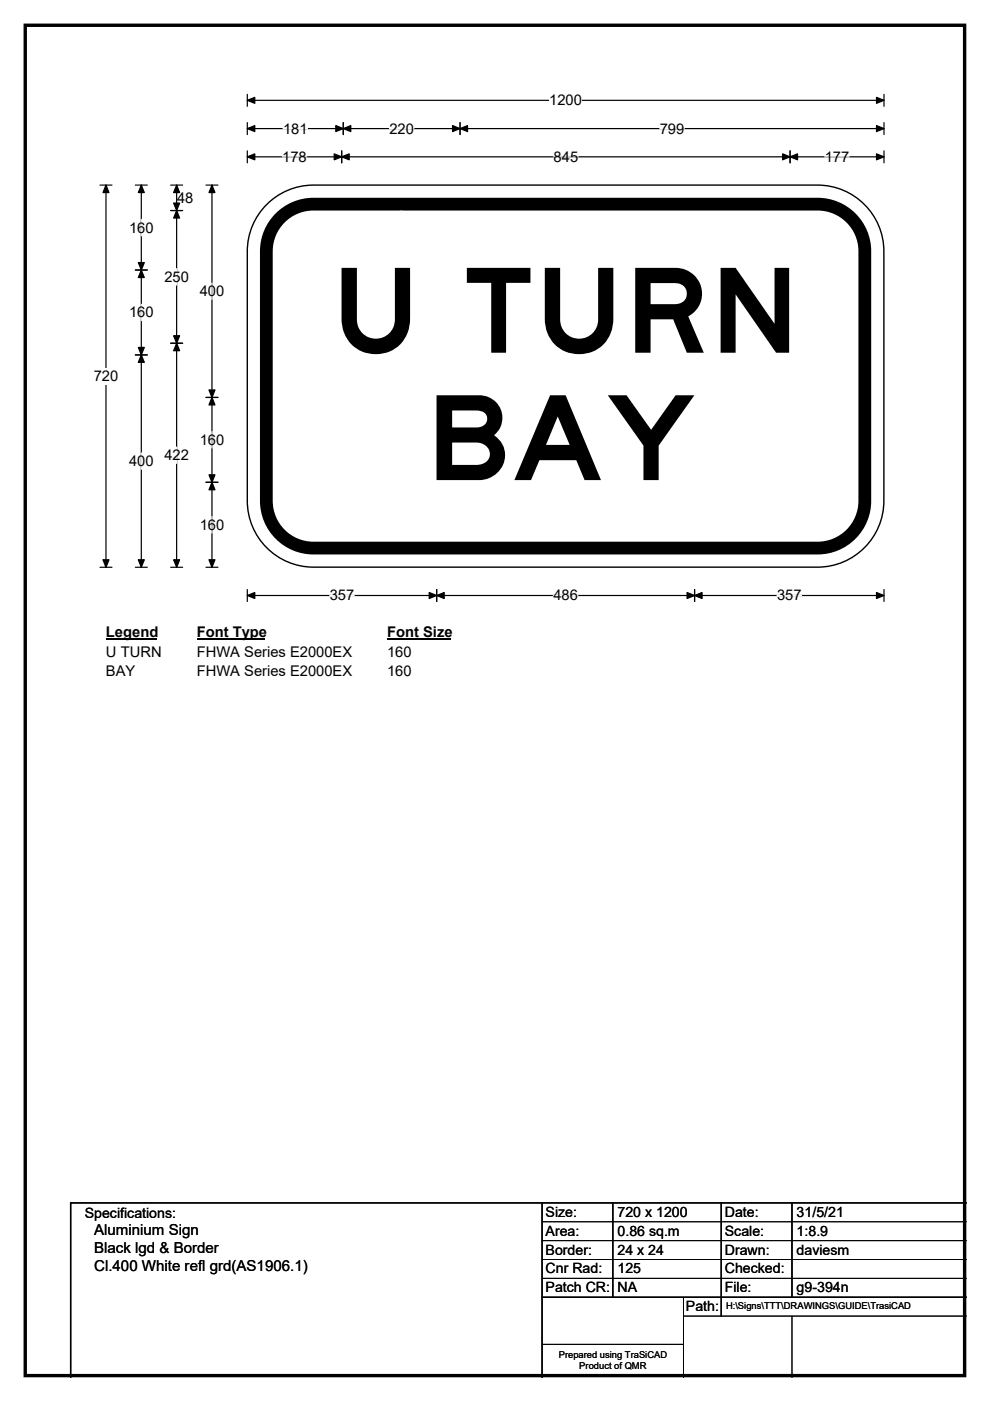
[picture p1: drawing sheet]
<svg xmlns="http://www.w3.org/2000/svg" width="210mm" height="297mm" viewBox="0 0 210 297" stroke-linecap="round" stroke-linejoin="round" font-family="sans-serif">
<path d="M5.4 5.4h199.2v286.3h-199.2z" fill="none" stroke="#000" stroke-width=".72"/>
<path d="M52.5 21.3h135M52.5 20v2.5M187.5 20v2.5" fill="none" stroke="#000" stroke-width=".25"/>
<path d="M52.5 21.3l1.5-.7v1.3zM185.9 20.6l1.6 .7-1.6 .6z" fill="#000" stroke="#000" stroke-width=".25"/>
<path d="M116.5 19.5h6.9v3.5h-6.9z" fill="#fff"/>
<g fill="none" stroke="#000" stroke-width=".25">
<path d="M21.2 39.2h2.5M22.5 39.2v81.1M52.5 27.3h135M52.5 26v2.5M52.5 32v2.5M52.5 33.3h135M72.5 32v2.5M72.8 26v2.5M97.6 26v2.5M167.6 32v2.5M187.5 26v2.5M187.5 32v2.5"/>
<path d="M21.2 120.3h2.5M52.5 125v2.5M52.5 126.3h135M92.6 125v2.5M147.3 125v2.5M187.5 125v2.5"/>
</g>
<g fill="#000" stroke="#000" stroke-width=".25">
<path d="M22.5 39.2l.6 1.6h-1.3zM52.5 27.3l1.5-.7v1.3zM52.5 33.3l1.5-.7v1.3zM72.5 33.3l1.6-.7v1.3zM70.9 32.6l1.6 .7-1.6 .6zM72.8 27.3l1.6-.7v1.3zM71.2 26.6l1.6 .7-1.6 .6zM96 26.6l1.6 .7-1.6 .6zM97.6 27.3l1.6-.7v1.3zM166 32.6l1.6 .7-1.6 .6zM167.6 33.3l1.6-.7v1.3zM185.9 26.6l1.6 .7-1.6 .6z"/>
<path d="M185.9 32.6l1.6 .7-1.6 .6zM21.8 118.7h1.3l-.6 1.6zM52.5 126.3l1.5-.7v1.3zM92.6 126.3l1.6-.7v1.3zM91 125.6l1.6 .7-1.6 .6zM145.7 125.6l1.6 .7-1.6 .6zM147.3 126.3l1.6-.7v1.3zM185.9 125.6l1.6 .7-1.6 .6z"/>
</g>
<path d="M59.9 33.3h5.2M60 27.3h5.2M82.6 27.3h5.2M117.4 33.3h5.2M139.9 27.3h5.2M174.9 33.3h5.2M69.9 126.3h5.2M117.4 126.3h5.2M164.8 126.3h5.2" fill="none" stroke="#fff" stroke-width=".25"/>
<path d="M19.9 78h5.2v3.5h-5.2z" fill="#fff"/>
<g fill="none" stroke="#000" stroke-width=".25">
<path d="M28.7 39.2h2.5M30 39.2v81.1M36.2 39.2h2.5M37.5 39.2v81.1M43.7 39.2h2.5M45 39.2v81.1M28.7 57.3h2.5M36.2 44.6h2.5M28.7 75.2h2.5M36.2 72.8h2.5M43.7 84.3h2.5M43.7 102.3h2.5"/>
<path d="M28.7 120.3h2.5M36.2 120.3h2.5M43.7 120.3h2.5"/>
</g>
<g fill="#000" stroke="#000" stroke-width=".25">
<path d="M30 39.2l.6 1.6h-1.3zM37.5 39.2l.6 1.6h-1.3zM45 39.2l.6 1.6h-1.3zM30 57.3l.6 1.5h-1.3zM29.3 55.7h1.3l-.6 1.6zM37.5 44.6l.6 1.6h-1.3zM36.8 43.1h1.3l-.6 1.5zM29.3 73.7h1.3l-.6 1.5zM30 75.2l.6 1.6h-1.3zM36.8 71.2h1.3l-.6 1.6zM37.5 72.8l.6 1.6h-1.3zM45 84.3l.6 1.6h-1.3z"/>
<path d="M44.3 82.7h1.3l-.6 1.6zM44.3 100.7h1.3l-.6 1.6zM45 102.3l.6 1.5h-1.3zM29.3 118.7h1.3l-.6 1.6zM36.8 118.7h1.3l-.6 1.6zM44.3 118.7h1.3l-.6 1.6z"/>
</g>
<path d="M30 46.5v3.5M37.5 57v3.5M30 64.5v3.5M45 60v3.5M30 96v3.5M37.5 94.8v3.5M45 91.5v3.5M45 109.5v3.5" fill="none" stroke="#fff" stroke-width=".25"/>
<path d="M22.5 132.2h10.7v3.5h-10.7z" fill="#fff"/>
<path d="M22.5 135.5h10.7" fill="none" stroke="#000" stroke-width=".32"/>
<path d="M41.7 132.2h14.4v3.5h-14.4z" fill="#fff"/>
<path d="M41.7 135.5h14.4" fill="none" stroke="#000" stroke-width=".32"/>
<path d="M82.1 132.2h13.5v3.5h-13.5z" fill="#fff"/>
<path d="M82.1 135.5h13.5" fill="none" stroke="#000" stroke-width=".32"/>
<g fill="#fff">
<path d="M22.5 136.4h11.7v3.5h-11.7z"/>
<path d="M41.7 136.4h32.9v3.5h-32.9z"/>
<path d="M82.1 136.4h5.2v3.5h-5.2z"/>
<path d="M22.5 140.6h6.2v3.5h-6.2z"/>
<path d="M41.7 140.6h32.9v3.5h-32.9z"/>
<path d="M82.1 140.6h5.2v3.5h-5.2z"/>
</g>
<path d="M57.1 42.9a14 14 0 0 1 9.4-3.7h106.9a14.1 14.1 0 0 1 14.1 14.1v52.9a14.1 14.1 0 0 1-14.1 14h-106.9a14.1 14.1 0 0 1-14-14v-52.9a14 14 0 0 1 4.6-10.4z" fill-rule="evenodd" fill="#fff" stroke="#fff" stroke-width=".21"/>
<path d="M59 46.6a10 10 0 0 1 7.5-3.3h106.9a10 10 0 0 1 10 10v52.9a10 10 0 0 1-10 10h-106.9a10 10 0 0 1-10-10v-52.9a10 10 0 0 1 2.5-6.7z" fill="none" stroke="#000" stroke-width="2.7"/>
<path d="M57.1 42.9a14 14 0 0 1 9.4-3.7h106.9a14.1 14.1 0 0 1 14.1 14.1v52.9a14.1 14.1 0 0 1-14.1 14h-106.9a14.1 14.1 0 0 1-14-14v-52.9a14 14 0 0 1 4.6-10.4z" fill="none" stroke="#000" stroke-width=".3"/>
<g fill="#fff">
<path d="M82.4 58.6h5.6l1 14.2h-7.7z"/>
<path d="M84.3 45.1h1.8l11.2 13.6-1.1 1.8-8.2-1.9h-5.6l-8.2 1.9-1.2-1.8z" fill-rule="evenodd"/>
<circle cx="96.4" cy="59.4" r="1.12"/>
<circle cx="85.2" cy="45.8" r="1.12"/>
<circle cx="73.9" cy="59.4" r="1.12"/>
</g>
<path d="M115 255v37M130 255v20M153 255v24M168 255v20M205 255h-190v37M115 275h90" fill="none" stroke="#000" stroke-width=".3"/>
<path d="M115 259h90M115 263h90M115 267h90M115 271h90M145 279h60M145 275v17M168 279v13M115 285h30" fill="none" stroke="#000" stroke-width=".21"/>
<g font-size="25">
<text x="70.1" y="74.8">U TURN</text>
<text x="90.3" y="101.8">BAY</text>
</g>
<g font-size="3.2">
<text x="20" y="261.9">Aluminium Sign</text>
<text x="20" y="265.7">Black lgd &amp; Border</text>
<text x="20" y="269.6">Cl.400 White refl grd(AS1906.1)</text>
</g>
<g font-size="3.1">
<text x="116.5" y="22.3">1200</text>
<text x="60" y="28.3">181</text>
<text x="82.6" y="28.3">220</text>
<text x="139.9" y="28.3">799</text>
<text x="59.9" y="34.3">178</text>
<text x="117.4" y="34.3">845</text>
<text x="174.9" y="34.3">177</text>
<text x="37.6" y="43">48</text>
<text x="27.4" y="49.3">160</text>
<text x="34.9" y="59.8">250</text>
<text x="42.4" y="62.8">400</text>
<text x="27.4" y="67.3">160</text>
<text x="19.9" y="80.8">720</text>
<text x="42.4" y="94.3">160</text>
<text x="27.4" y="98.8">400</text>
<text x="34.9" y="97.6">422</text>
<text x="42.4" y="112.3">160</text>
<text x="69.9" y="127.3">357</text>
<text x="117.4" y="127.3">486</text>
<text x="164.8" y="127.3">357</text>
<text x="22.5" y="135.1">Legend</text>
<text x="41.7" y="135.1">Font Type</text>
<text x="82.1" y="135.1">Font Size</text>
<text x="22.5" y="139.2">U TURN</text>
<text x="22.5" y="143.4">BAY</text>
<text x="41.7" y="139.2">FHWA Series E2000EX</text>
<text x="41.7" y="143.4">FHWA Series E2000EX</text>
<text x="82.1" y="139.2">160</text>
<text x="82.1" y="143.4">160</text>
</g>
<g font-size="3">
<text x="115.7" y="258">Size:</text>
<text x="131" y="258">720 x 1200</text>
<text x="153.7" y="258">Date:</text>
<text x="169" y="258">31/5/21</text>
<text x="18" y="258.2">Specifications:</text>
<text x="115.7" y="262">Area:</text>
<text x="131" y="262">0.86 sq.m</text>
<text x="153.7" y="262">Scale:</text>
<text x="169" y="262">1:8.9</text>
<text x="115.7" y="266">Border:</text>
<text x="115.7" y="270">Cnr Rad:</text>
<text x="131" y="266">24 x 24</text>
<text x="131" y="270">125</text>
<text x="153.7" y="266">Drawn:</text>
<text x="153.7" y="270">Checked:</text>
<text x="169" y="266">daviesm</text>
<text x="115.7" y="274">Patch CR:</text>
<text x="131" y="274">NA</text>
<text x="153.7" y="274">File:</text>
<text x="169" y="274">g9-394n</text>
<text x="145.5" y="278">Path:</text>
</g>
<g font-size="2">
<text x="154" y="277.6">H:\Signs\TTT\DRAWINGS\GUIDE\TrasiCAD</text>
<text x="118.5" y="287.8">Prepared using TraSiCAD</text>
<text x="122.9" y="290.2">Product of QMR</text>
</g>
</svg>
